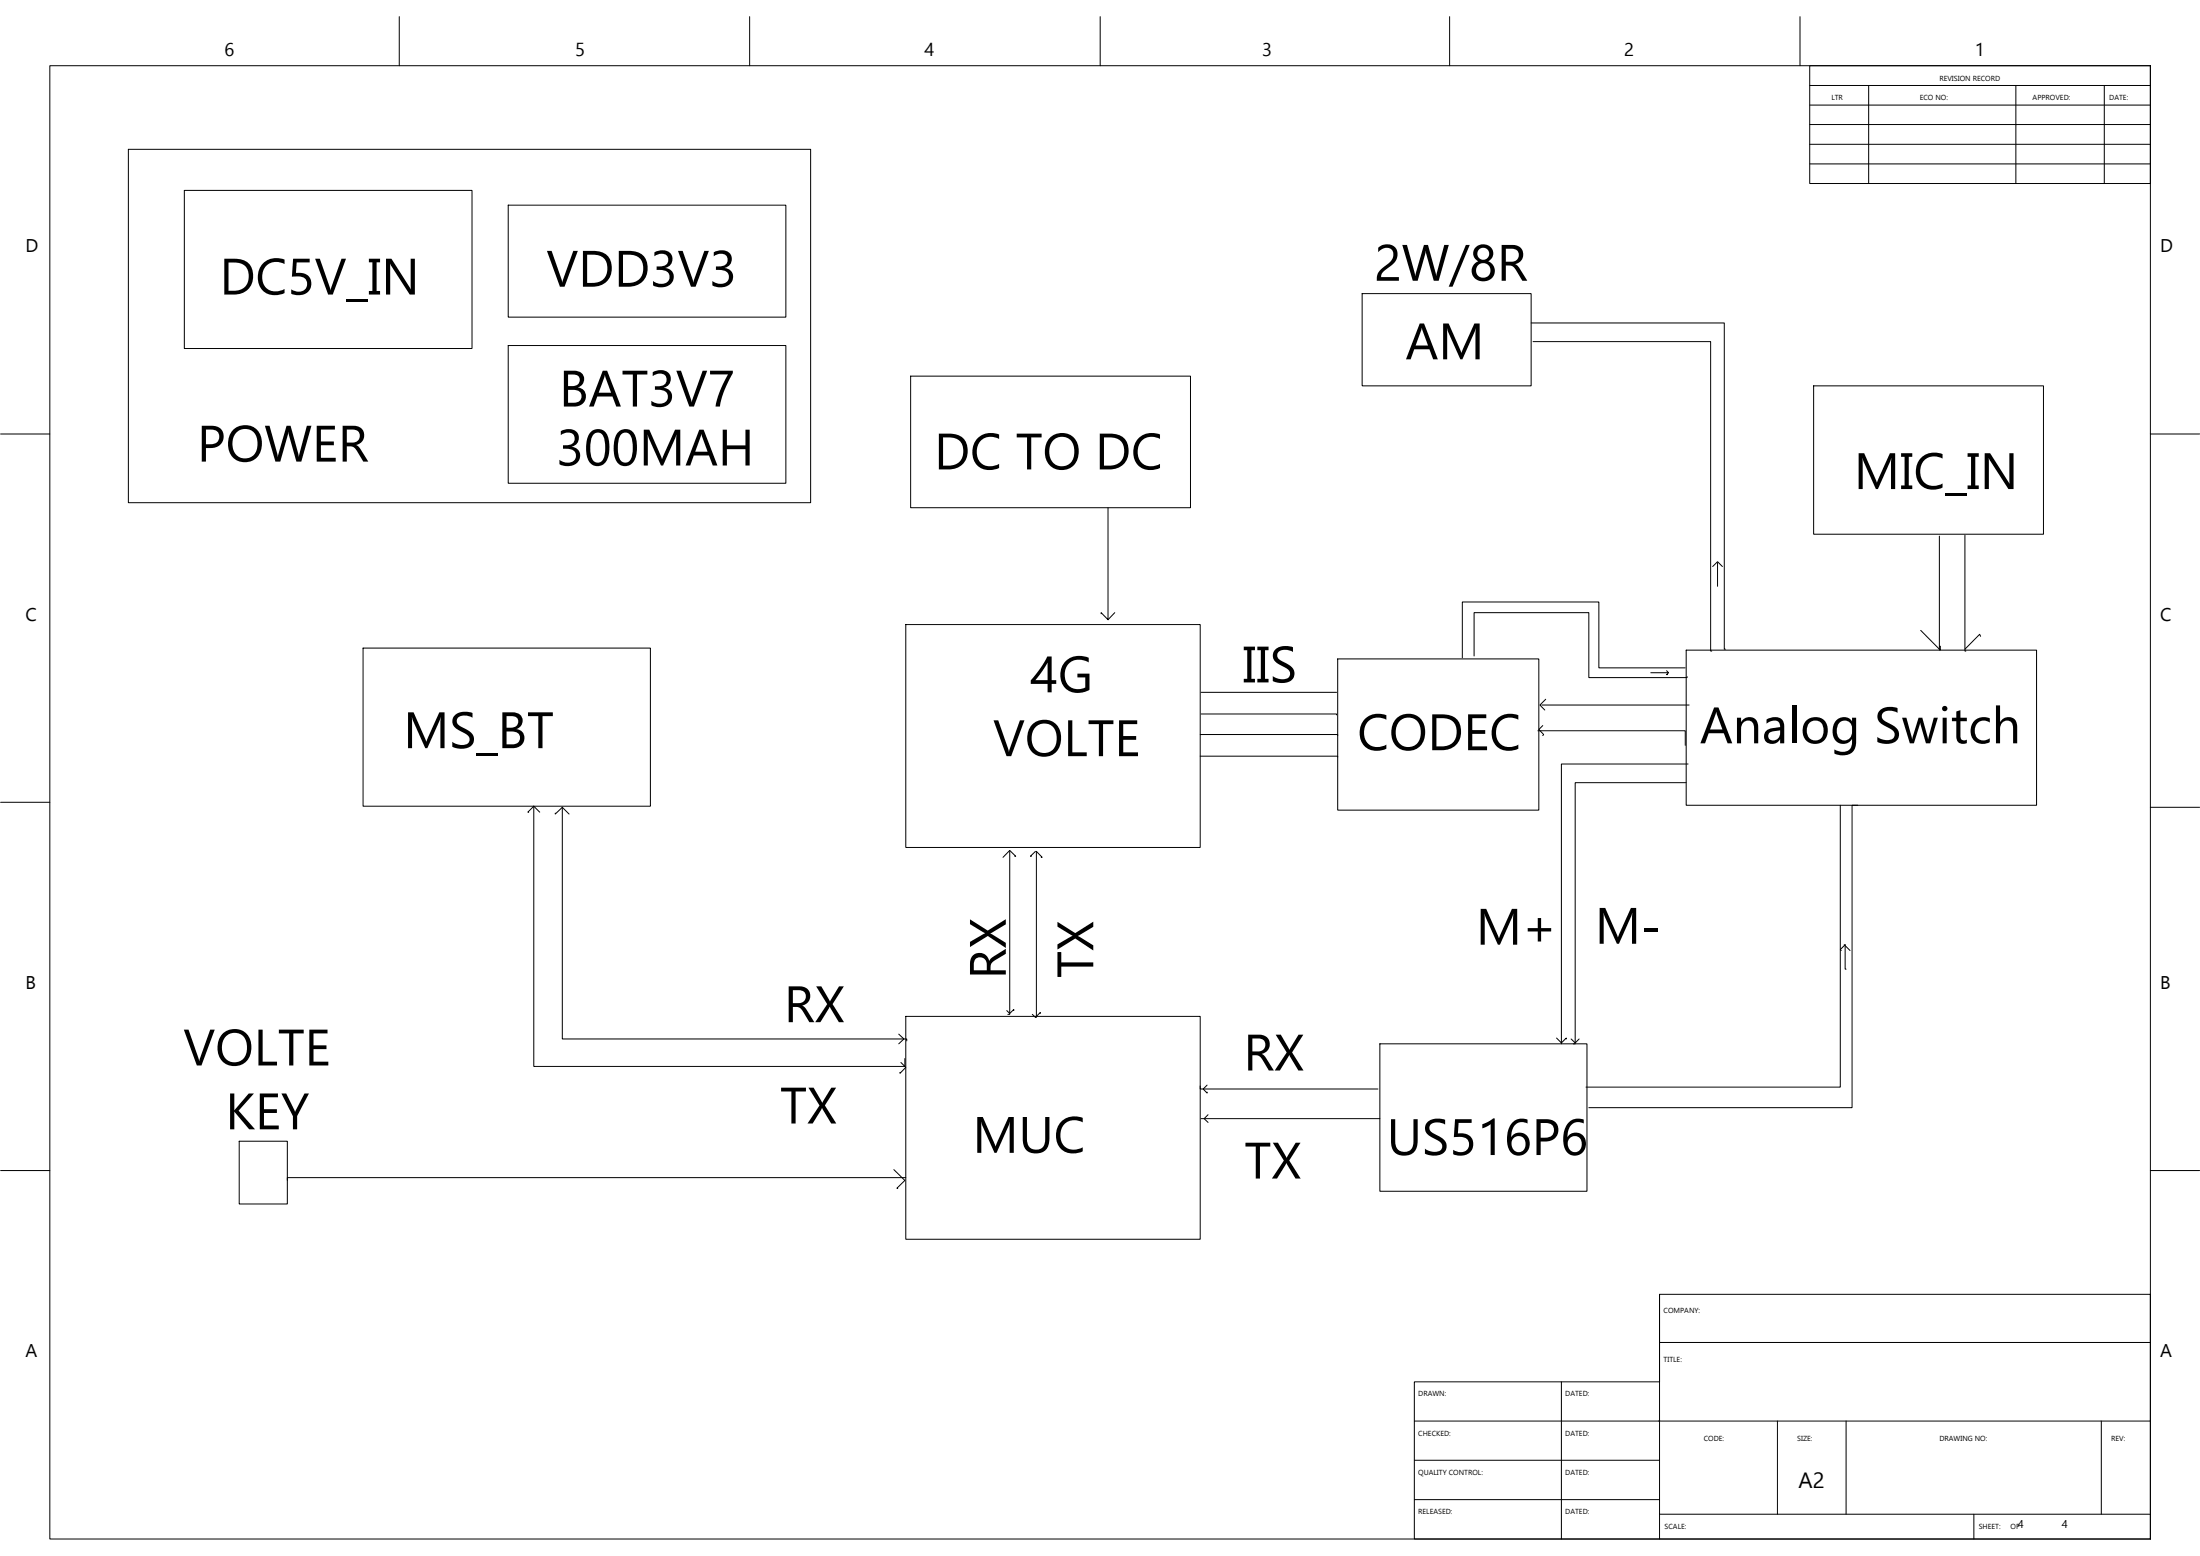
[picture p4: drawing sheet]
<svg xmlns="http://www.w3.org/2000/svg" width="297mm" height="210mm" viewBox="0 0 297 210" stroke-linecap="round" stroke-linejoin="round" font-family="sans-serif">
<g fill="none" stroke="#000" stroke-width=".14">
<path d="M6.7 8.9h283.6v198.8h-283.6zM53.9 2.2v6.7M101.2 2.2v6.7M148.5 2.2v6.7M195.7 2.2v6.7M243 2.2v6.7M244.3 8.9h46v15.9h-46zM244.3 16.8h46M244.3 11.5h46M244.3 14.2h46M244.3 19.5h46M252.3 11.5v13.3"/>
<path d="M272.2 11.5v13.3M284.1 11.5v13.3M17.3 20.2h92.1v47.6h-92.1zM24.9 25.7h38.8v21.3h-38.8zM68.6 27.7h37.5v15.1h-37.5zM183.9 39.6h22.8v12.5h-22.8zM244.3 22.1h46M.1 58.6h6.6M68.6 46.6h37.5v18.6h-37.5zM123 50.8h37.7v17.7h-37.7zM206.7 43.6h26.1v44h.2M207 46.1h24v41.8h.1"/>
<path d="M244.9 52.1h31v20h-31zM290.3 58.6h6.7M149.6 68.5v15.1l-.9-.9v.1M231.2 76.5l.7-.7 .7 .7M231.9 75.9v3.2M261.8 72.3v15.4M265.3 72.2v15.7h.1M49 87.5h38.8v21.3h-38.8zM122.3 84.3h39.7v30.1h-39.7zM150.5 82.7l-.9 .9M162 99.1h18.6v.2M162.2 96.4h18.3v.1"/>
<path d="M162.2 93.4h18.3M180.6 88.9h27.2v20.4h-27.2zM197.4 88.8v-7.6h18.5v8.9h11.6M199 88.5v-5.8h15.5v8.7h13.3v-.1M207.6 98.6h19.9v2M208.2 95.1h19.9M208.3 97.9l-.5 .5 .6 .7-.1 .2M208.7 94.4l-.8 .7 .7 .7M222.9 90.8h2.4M225 90.5l.3 .3-.3 .2h.1M227.7 87.7h47.3v21h-47.3zM259.3 85.1l2.7 2.6v-.5h-.2"/>
<path d="M267.4 85.9l-.1-.3-2 2M.1 108.3h6.6M72.1 108.8v35.1h50.1v-1M72.1 108.8l-.8 .8h.1M72.1 108.8l.8 .8M75.9 108.9v31.3h46.5v.3M75.9 108.9l-.9 1v-.2M75.9 108.9l.9 1M136.3 114.9v22h-.2M137 115.5h.1l-.8-.7-.9 .9M139.8 114.9l-.7 .6h.2M140.6 115.7h.1l-.8-.8v22.4h-.1"/>
<path d="M162 102h18.6v.2M227.7 105.6h-15v35.3h-.3M227.9 103.1h-17.1v37.8M248.5 108.7v38h-34.4M250.8 108.7h-.7v40.8h-35.6M290.3 108.9h6.7M121.3 139.6l.7 .6-.7 .7M122.3 137.2h39.7v30h-39.7zM135.9 136.4l.4 .4 .6-.6v.2M140.5 136.8v-.2l-.7 .7-.4-.4M248.6 128.3l-.1-.2 .6-.6v3.3h.2M249 127.5l.8 .8"/>
<path d="M.1 158h6.6M32.3 154h6.5v8.5h-6.5zM120.7 157.8l1.5 1.5-1.1 1.1h.1M121.6 143.4l.7 .6-.8 .8v-.1M122.3 158.9h-83.5v.4M162 146.6v.4h24.1M162.2 151h24.1M163 146.4l-.5 .6 .5 .5v-.1M163.1 150.4l-.5 .6 .5 .5M186.3 140.9h28v19.9h-28zM210.2 140.1l.6 .6 .7-.6v.1M212.1 140.2l.6 .5 .5-.5"/>
<path d="M290.3 158h6.7M224.1 174.7v33M191 186.5h33.1v-11.8h66.2v33h-99.3zM191 197.1h33.1M191 191.8h99.3M210.8 186.5v21.2M224.1 181.2h66.2M240 191.8v12.5M249.3 191.8v12.5M283.7 191.8v12.5M191 202.4h33.1M224.1 204.3h66.2"/>
<path d="M266.5 204.3v3.4"/>
</g>
<g font-size="6.9">
<text x="29.7" y="39.8">DC5V_IN</text>
<text x="73.8" y="38.7">VDD3V3</text>
<text x="185.5" y="37.9">2W/8R</text>
<text x="189.8" y="48.5">AM</text>
<text x="75.5" y="54.9">BAT3V7</text>
<text x="26.6" y="62.3">POWER</text>
<text x="75.1" y="62.8">300MAH</text>
<text x="126.1" y="63.4">DC TO DC</text>
<text x="250.3" y="66">MIC_IN</text>
<text x="139.1" y="93.4">4G</text>
<text x="167.8" y="92.1">IIS</text>
<text x="54.5" y="101">MS_BT</text>
<text x="183.3" y="101.2">CODEC</text>
<text x="229.5" y="100.3">Analog Switch</text>
<text x="134.1" y="102">VOLTE</text>
<text x="147.6" y="132" transform="rotate(-90 147.6 132)">TX</text>
<text x="199.3" y="127.5">M+</text>
<text x="215.3" y="127.4">M-</text>
<text x="105.9" y="137.9">RX</text>
<text x="135.8" y="132.1" transform="rotate(-90 135.8 132.1)">RX</text>
<text x="24.8" y="143.8">VOLTE</text>
<text x="167.9" y="144.5">RX</text>
<text x="30.4" y="152.4">KEY</text>
<text x="105.3" y="151.6">TX</text>
<text x="131.3" y="155.6">MUC</text>
<text x="187.2" y="155.9">US516P6</text>
<text x="168" y="159">TX</text>
</g>
<text font-size="3" x="242.8" y="200.8">A2</text>
<g font-size="2.5">
<text x="30.3" y="7.5">6</text>
<text x="77.6" y="7.5">5</text>
<text x="124.8" y="7.5">4</text>
<text x="170.4" y="7.5">3</text>
<text x="219.3" y="7.5">2</text>
<text x="266.6" y="7.5">1</text>
<text x="3.4" y="34.1">D</text>
<text x="291.7" y="34.1">D</text>
<text x="3.4" y="83.8">C</text>
<text x="291.7" y="83.8">C</text>
<text x="3.4" y="133.5">B</text>
<text x="291.7" y="133.5">B</text>
<text x="3.4" y="183.1">A</text>
<text x="291.7" y="183.1">A</text>
</g>
<g font-size="1.5">
<text x="272.4" y="206.2">4</text>
<text x="278.4" y="206.2">4</text>
</g>
<g font-size="1">
<text x="261.8" y="10.9">REVISION RECORD</text>
<text x="247.3" y="13.5">LTR</text>
<text x="259.2" y="13.5">ECO NO:</text>
<text x="274.4" y="13.5">APPROVED:</text>
<text x="284.8" y="13.5">DATE:</text>
<text x="224.6" y="177.2">COMPANY:</text>
<text x="224.6" y="183.8">TITLE:</text>
<text x="191.5" y="188.4">DRAWN:</text>
<text x="211.3" y="188.4">DATED:</text>
<text x="191.5" y="193.8">CHECKED:</text>
<text x="211.3" y="193.8">DATED:</text>
<text x="230" y="194.4">CODE:</text>
<text x="242.7" y="194.4">SIZE:</text>
<text x="261.8" y="194.4">DRAWING NO:</text>
<text x="285" y="194.4">REV:</text>
<text x="191.5" y="199.1">QUALITY CONTROL:</text>
<text x="211.3" y="199.1">DATED:</text>
<text x="191.5" y="204.3">RELEASED:</text>
<text x="211.3" y="204.3">DATED:</text>
<text x="224.7" y="206.3">SCALE:</text>
<text x="267.2" y="206.3">SHEET:</text>
<text x="271.5" y="206.3">OF</text>
</g>
</svg>
